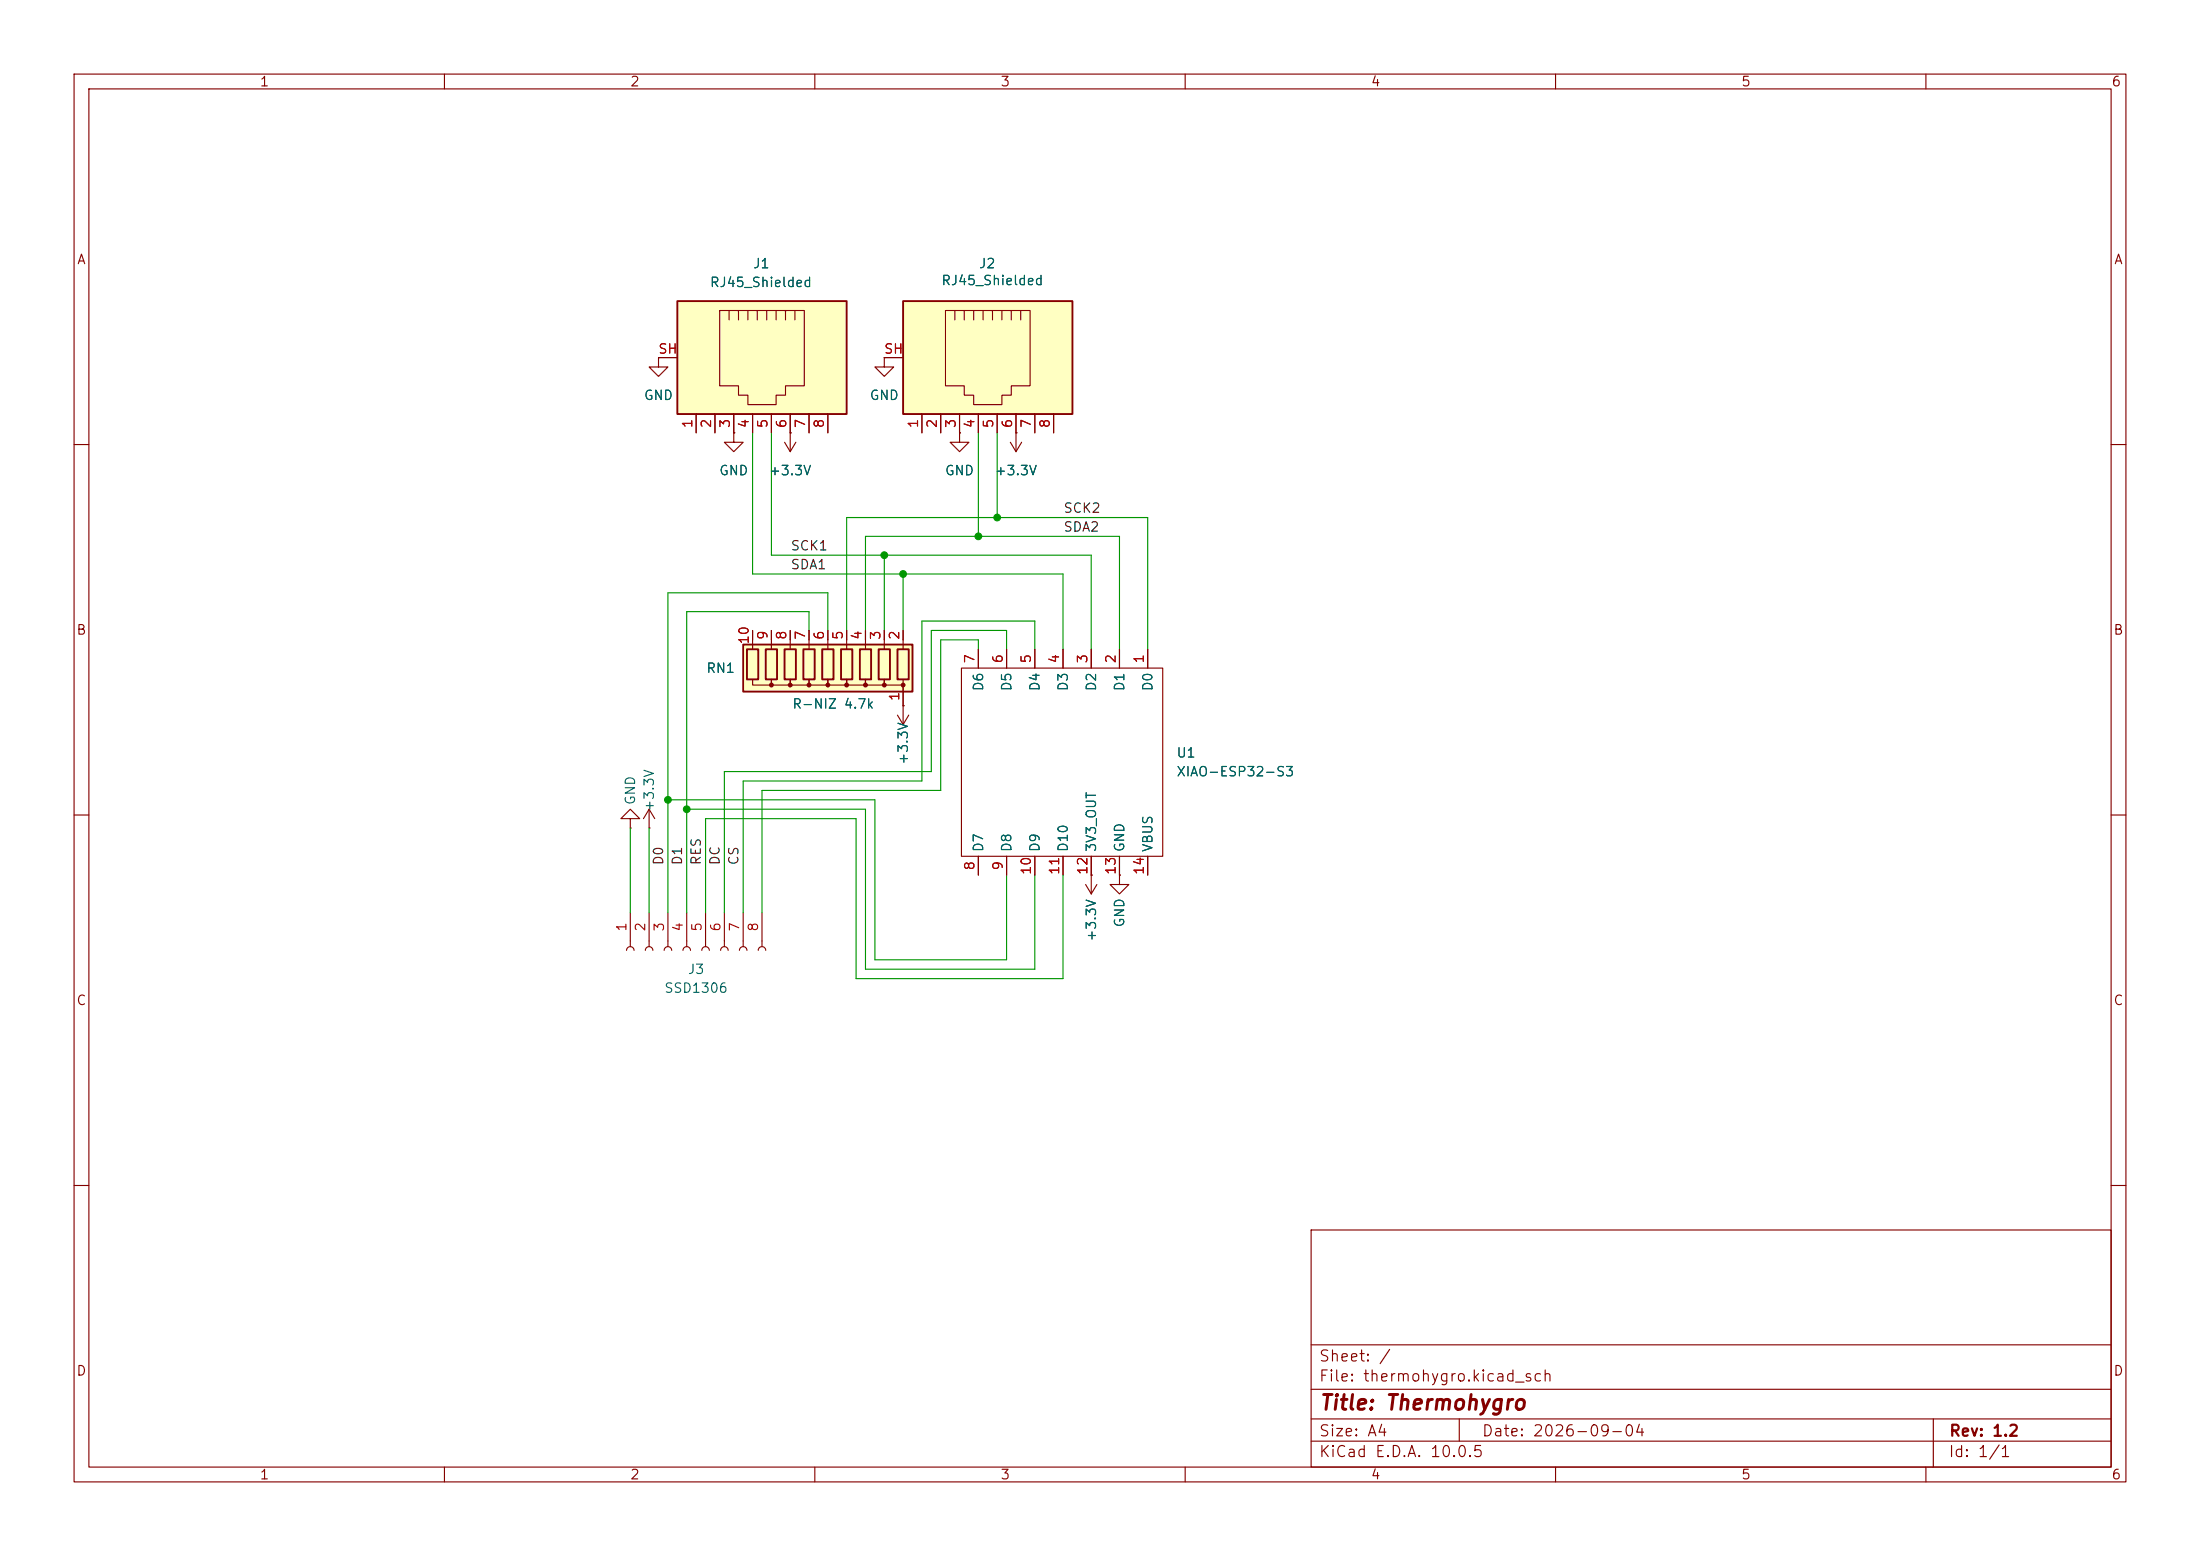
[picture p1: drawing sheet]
(kicad_sch
 (version 20260306)
 (generator "eeschema")
 (generator_version "10.0")
 (paper "A4")
 (title_block
  (title "Thermohygro")
  (date "2026-09-04")
  (rev "1.2"))
 (lib_symbols
  (symbol "Connector:Conn_01x08_Socket"
   (pin_names
    (offset 1.016) (hide yes)) (exclude_from_sim no) (in_bom yes) (on_board yes)
   (in_pos_files yes)
   (duplicate_pin_numbers_are_jumpers no)
   (property "Reference" "J" (at 0 10.16 0) (show_name no) (do_not_autoplace no) (effects (font (size 1.27 1.27))))
   (property "Value" "Conn_01x08_Socket" (at 0 -12.7 0) (show_name no) (do_not_autoplace no) (effects (font (size 1.27 1.27))))
   (property "Footprint" "" (at 0 0 0) (show_name no) (do_not_autoplace no) (hide yes) (effects (font (size 1.27 1.27))))
   (property "Datasheet" "" (at 0 0 0) (show_name no) (do_not_autoplace no) (hide yes) (effects (font (size 1.27 1.27))))
   (property "Description" "Generic connector, single row, 01x08, script generated" (at 0 0 0) (show_name no) (do_not_autoplace no) (hide yes) (effects (font (size 1.27 1.27))))
   (property "ki_locked" "" (at 0 0 0) (show_name no) (do_not_autoplace no) (effects (font (size 1.27 1.27))))
   (symbol "Conn_01x08_Socket_1_1"
    (polyline (pts (xy -1.27 7.62) (xy -0.508 7.62)) (stroke (width 0.1524) (type default)) (fill (type none)))
    (polyline (pts (xy -1.27 5.08) (xy -0.508 5.08)) (stroke (width 0.1524) (type default)) (fill (type none)))
    (polyline (pts (xy -1.27 2.54) (xy -0.508 2.54)) (stroke (width 0.1524) (type default)) (fill (type none)))
    (polyline (pts (xy -1.27 0) (xy -0.508 0)) (stroke (width 0.1524) (type default)) (fill (type none)))
    (polyline (pts (xy -1.27 -2.54) (xy -0.508 -2.54)) (stroke (width 0.1524) (type default)) (fill (type none)))
    (polyline (pts (xy -1.27 -5.08) (xy -0.508 -5.08)) (stroke (width 0.1524) (type default)) (fill (type none)))
    (polyline (pts (xy -1.27 -7.62) (xy -0.508 -7.62)) (stroke (width 0.1524) (type default)) (fill (type none)))
    (polyline (pts (xy -1.27 -10.16) (xy -0.508 -10.16)) (stroke (width 0.1524) (type default)) (fill (type none)))
    (arc (start 0 7.112) (mid -0.5058 7.62) (end 0 8.128) (stroke (width 0.1524) (type default)) (fill (type none)))
    (arc (start 0 4.572) (mid -0.5058 5.08) (end 0 5.588) (stroke (width 0.1524) (type default)) (fill (type none)))
    (arc (start 0 2.032) (mid -0.5058 2.54) (end 0 3.048) (stroke (width 0.1524) (type default)) (fill (type none)))
    (arc (start 0 -0.508) (mid -0.5058 0) (end 0 0.508) (stroke (width 0.1524) (type default)) (fill (type none)))
    (arc (start 0 -3.048) (mid -0.5058 -2.54) (end 0 -2.032) (stroke (width 0.1524) (type default)) (fill (type none)))
    (arc (start 0 -5.588) (mid -0.5058 -5.08) (end 0 -4.572) (stroke (width 0.1524) (type default)) (fill (type none)))
    (arc (start 0 -8.128) (mid -0.5058 -7.62) (end 0 -7.112) (stroke (width 0.1524) (type default)) (fill (type none)))
    (arc (start 0 -10.668) (mid -0.5058 -10.16) (end 0 -9.652) (stroke (width 0.1524) (type default)) (fill (type none)))
    (pin passive line (at -5.08 7.62 0) (length 3.81) (name "Pin_1" (effects (font (size 1.27 1.27)))) (number "1" (effects (font (size 1.27 1.27)))))
    (pin passive line (at -5.08 5.08 0) (length 3.81) (name "Pin_2" (effects (font (size 1.27 1.27)))) (number "2" (effects (font (size 1.27 1.27)))))
    (pin passive line (at -5.08 2.54 0) (length 3.81) (name "Pin_3" (effects (font (size 1.27 1.27)))) (number "3" (effects (font (size 1.27 1.27)))))
    (pin passive line (at -5.08 0 0) (length 3.81) (name "Pin_4" (effects (font (size 1.27 1.27)))) (number "4" (effects (font (size 1.27 1.27)))))
    (pin passive line (at -5.08 -2.54 0) (length 3.81) (name "Pin_5" (effects (font (size 1.27 1.27)))) (number "5" (effects (font (size 1.27 1.27)))))
    (pin passive line (at -5.08 -5.08 0) (length 3.81) (name "Pin_6" (effects (font (size 1.27 1.27)))) (number "6" (effects (font (size 1.27 1.27)))))
    (pin passive line (at -5.08 -7.62 0) (length 3.81) (name "Pin_7" (effects (font (size 1.27 1.27)))) (number "7" (effects (font (size 1.27 1.27)))))
    (pin passive line (at -5.08 -10.16 0) (length 3.81) (name "Pin_8" (effects (font (size 1.27 1.27)))) (number "8" (effects (font (size 1.27 1.27))))))
   (embedded_fonts no))
  (symbol "Connector:RJ45_Shielded"
   (pin_names
    (offset 1.016)) (exclude_from_sim no) (in_bom yes) (on_board yes)
   (in_pos_files yes)
   (duplicate_pin_numbers_are_jumpers no)
   (property "Reference" "J" (at -5.08 13.97 0) (show_name no) (do_not_autoplace no) (effects (font (size 1.27 1.27)) (justify right)))
   (property "Value" "RJ45_Shielded" (at 2.54 13.97 0) (show_name no) (do_not_autoplace no) (effects (font (size 1.27 1.27)) (justify left)))
   (property "Footprint" "" (at 0 0.635 90) (show_name no) (do_not_autoplace no) (hide yes) (effects (font (size 1.27 1.27))))
   (property "Datasheet" "" (at 0 0.635 90) (show_name no) (do_not_autoplace no) (hide yes) (effects (font (size 1.27 1.27))))
   (property "Description" "RJ connector, 8P8C (8 positions 8 connected), Shielded" (at 0 0 0) (show_name no) (do_not_autoplace no) (hide yes) (effects (font (size 1.27 1.27))))
   (symbol "RJ45_Shielded_0_1"
    (polyline (pts (xy -6.35 1.905) (xy -5.08 1.905) (xy -5.08 1.905)) (stroke (width 0) (type default)) (fill (type none)))
    (polyline (pts (xy -6.35 0.635) (xy -5.08 0.635) (xy -5.08 0.635)) (stroke (width 0) (type default)) (fill (type none)))
    (polyline (pts (xy -6.35 -0.635) (xy -5.08 -0.635) (xy -5.08 -0.635)) (stroke (width 0) (type default)) (fill (type none)))
    (polyline (pts (xy -6.35 -1.905) (xy -5.08 -1.905) (xy -5.08 -1.905)) (stroke (width 0) (type default)) (fill (type none)))
    (polyline (pts (xy -6.35 -3.175) (xy -5.08 -3.175) (xy -5.08 -3.175)) (stroke (width 0) (type default)) (fill (type none)))
    (polyline (pts (xy -6.35 -4.445) (xy -6.35 6.985) (xy 3.81 6.985) (xy 3.81 4.445) (xy 5.08 4.445) (xy 5.08 3.175) (xy 6.35 3.175) (xy 6.35 -0.635) (xy 5.08 -0.635) (xy 5.08 -1.905) (xy 3.81 -1.905) (xy 3.81 -4.445) (xy -6.35 -4.445) (xy -6.35 -4.445)) (stroke (width 0) (type default)) (fill (type none)))
    (polyline (pts (xy -5.08 5.715) (xy -6.35 5.715)) (stroke (width 0) (type default)) (fill (type none)))
    (polyline (pts (xy -5.08 4.445) (xy -6.35 4.445)) (stroke (width 0) (type default)) (fill (type none)))
    (polyline (pts (xy -5.08 3.175) (xy -6.35 3.175) (xy -6.35 3.175)) (stroke (width 0) (type default)) (fill (type none)))
    (rectangle (start 7.62 12.7) (end -7.62 -10.16) (stroke (width 0.254) (type default)) (fill (type background))))
   (symbol "RJ45_Shielded_1_1"
    (pin passive line (at 10.16 -7.62 180) (length 2.54) (name "" (effects (font (size 1.27 1.27)))) (number "1" (effects (font (size 1.27 1.27)))))
    (pin passive line (at 10.16 -5.08 180) (length 2.54) (name "" (effects (font (size 1.27 1.27)))) (number "2" (effects (font (size 1.27 1.27)))))
    (pin passive line (at 10.16 -2.54 180) (length 2.54) (name "" (effects (font (size 1.27 1.27)))) (number "3" (effects (font (size 1.27 1.27)))))
    (pin passive line (at 10.16 0 180) (length 2.54) (name "" (effects (font (size 1.27 1.27)))) (number "4" (effects (font (size 1.27 1.27)))))
    (pin passive line (at 10.16 2.54 180) (length 2.54) (name "" (effects (font (size 1.27 1.27)))) (number "5" (effects (font (size 1.27 1.27)))))
    (pin passive line (at 10.16 5.08 180) (length 2.54) (name "" (effects (font (size 1.27 1.27)))) (number "6" (effects (font (size 1.27 1.27)))))
    (pin passive line (at 10.16 7.62 180) (length 2.54) (name "" (effects (font (size 1.27 1.27)))) (number "7" (effects (font (size 1.27 1.27)))))
    (pin passive line (at 10.16 10.16 180) (length 2.54) (name "" (effects (font (size 1.27 1.27)))) (number "8" (effects (font (size 1.27 1.27)))))
    (pin passive line (at 0 -12.7 90) (length 2.54) (name "" (effects (font (size 1.27 1.27)))) (number "SH" (effects (font (size 1.27 1.27))))))
   (embedded_fonts no))
  (symbol "Device:R_Network09"
   (pin_names
    (offset 0) (hide yes)) (exclude_from_sim no) (in_bom yes) (on_board yes)
   (in_pos_files yes)
   (duplicate_pin_numbers_are_jumpers no)
   (property "Reference" "RN" (at -12.7 0 90) (show_name no) (do_not_autoplace no) (effects (font (size 1.27 1.27))))
   (property "Value" "R_Network09" (at 12.7 0 90) (show_name no) (do_not_autoplace no) (effects (font (size 1.27 1.27))))
   (property "Footprint" "Resistor_THT:R_Array_SIP10" (at 14.605 0 90) (show_name no) (do_not_autoplace no) (hide yes) (effects (font (size 1.27 1.27))))
   (property "Datasheet" "http://www.vishay.com/docs/31509/csc.pdf" (at 0 0 0) (show_name no) (do_not_autoplace no) (hide yes) (effects (font (size 1.27 1.27))))
   (property "Description" "9 resistor network, star topology, bussed resistors, small symbol" (at 0 0 0) (show_name no) (do_not_autoplace no) (hide yes) (effects (font (size 1.27 1.27))))
   (symbol "R_Network09_0_1"
    (rectangle (start -11.43 -3.175) (end 11.43 3.175) (stroke (width 0.254) (type default)) (fill (type background)))
    (rectangle (start -10.922 1.524) (end -9.398 -2.54) (stroke (width 0.254) (type default)) (fill (type none)))
    (circle (center -10.16 2.286) (radius 0.254) (stroke (width 0) (type default)) (fill (type outline)))
    (polyline (pts (xy -10.16 1.524) (xy -10.16 2.286) (xy -7.62 2.286) (xy -7.62 1.524)) (stroke (width 0) (type default)) (fill (type none)))
    (polyline (pts (xy -10.16 -2.54) (xy -10.16 -3.81)) (stroke (width 0) (type default)) (fill (type none)))
    (rectangle (start -8.382 1.524) (end -6.858 -2.54) (stroke (width 0.254) (type default)) (fill (type none)))
    (circle (center -7.62 2.286) (radius 0.254) (stroke (width 0) (type default)) (fill (type outline)))
    (polyline (pts (xy -7.62 1.524) (xy -7.62 2.286) (xy -5.08 2.286) (xy -5.08 1.524)) (stroke (width 0) (type default)) (fill (type none)))
    (polyline (pts (xy -7.62 -2.54) (xy -7.62 -3.81)) (stroke (width 0) (type default)) (fill (type none)))
    (rectangle (start -5.842 1.524) (end -4.318 -2.54) (stroke (width 0.254) (type default)) (fill (type none)))
    (circle (center -5.08 2.286) (radius 0.254) (stroke (width 0) (type default)) (fill (type outline)))
    (polyline (pts (xy -5.08 1.524) (xy -5.08 2.286) (xy -2.54 2.286) (xy -2.54 1.524)) (stroke (width 0) (type default)) (fill (type none)))
    (polyline (pts (xy -5.08 -2.54) (xy -5.08 -3.81)) (stroke (width 0) (type default)) (fill (type none)))
    (rectangle (start -3.302 1.524) (end -1.778 -2.54) (stroke (width 0.254) (type default)) (fill (type none)))
    (circle (center -2.54 2.286) (radius 0.254) (stroke (width 0) (type default)) (fill (type outline)))
    (polyline (pts (xy -2.54 1.524) (xy -2.54 2.286) (xy 0 2.286) (xy 0 1.524)) (stroke (width 0) (type default)) (fill (type none)))
    (polyline (pts (xy -2.54 -2.54) (xy -2.54 -3.81)) (stroke (width 0) (type default)) (fill (type none)))
    (rectangle (start -0.762 1.524) (end 0.762 -2.54) (stroke (width 0.254) (type default)) (fill (type none)))
    (circle (center 0 2.286) (radius 0.254) (stroke (width 0) (type default)) (fill (type outline)))
    (polyline (pts (xy 0 1.524) (xy 0 2.286) (xy 2.54 2.286) (xy 2.54 1.524)) (stroke (width 0) (type default)) (fill (type none)))
    (polyline (pts (xy 0 -2.54) (xy 0 -3.81)) (stroke (width 0) (type default)) (fill (type none)))
    (rectangle (start 1.778 1.524) (end 3.302 -2.54) (stroke (width 0.254) (type default)) (fill (type none)))
    (circle (center 2.54 2.286) (radius 0.254) (stroke (width 0) (type default)) (fill (type outline)))
    (polyline (pts (xy 2.54 1.524) (xy 2.54 2.286) (xy 5.08 2.286) (xy 5.08 1.524)) (stroke (width 0) (type default)) (fill (type none)))
    (polyline (pts (xy 2.54 -2.54) (xy 2.54 -3.81)) (stroke (width 0) (type default)) (fill (type none)))
    (rectangle (start 4.318 1.524) (end 5.842 -2.54) (stroke (width 0.254) (type default)) (fill (type none)))
    (circle (center 5.08 2.286) (radius 0.254) (stroke (width 0) (type default)) (fill (type outline)))
    (polyline (pts (xy 5.08 1.524) (xy 5.08 2.286) (xy 7.62 2.286) (xy 7.62 1.524)) (stroke (width 0) (type default)) (fill (type none)))
    (polyline (pts (xy 5.08 -2.54) (xy 5.08 -3.81)) (stroke (width 0) (type default)) (fill (type none)))
    (rectangle (start 6.858 1.524) (end 8.382 -2.54) (stroke (width 0.254) (type default)) (fill (type none)))
    (circle (center 7.62 2.286) (radius 0.254) (stroke (width 0) (type default)) (fill (type outline)))
    (polyline (pts (xy 7.62 1.524) (xy 7.62 2.286) (xy 10.16 2.286) (xy 10.16 1.524)) (stroke (width 0) (type default)) (fill (type none)))
    (polyline (pts (xy 7.62 -2.54) (xy 7.62 -3.81)) (stroke (width 0) (type default)) (fill (type none)))
    (rectangle (start 9.398 1.524) (end 10.922 -2.54) (stroke (width 0.254) (type default)) (fill (type none)))
    (polyline (pts (xy 10.16 -2.54) (xy 10.16 -3.81)) (stroke (width 0) (type default)) (fill (type none))))
   (symbol "R_Network09_1_1"
    (pin passive line (at -10.16 5.08 270) (length 2.54) (name "common" (effects (font (size 1.27 1.27)))) (number "1" (effects (font (size 1.27 1.27)))))
    (pin passive line (at -10.16 -5.08 90) (length 1.27) (name "R1" (effects (font (size 1.27 1.27)))) (number "2" (effects (font (size 1.27 1.27)))))
    (pin passive line (at -7.62 -5.08 90) (length 1.27) (name "R2" (effects (font (size 1.27 1.27)))) (number "3" (effects (font (size 1.27 1.27)))))
    (pin passive line (at -5.08 -5.08 90) (length 1.27) (name "R3" (effects (font (size 1.27 1.27)))) (number "4" (effects (font (size 1.27 1.27)))))
    (pin passive line (at -2.54 -5.08 90) (length 1.27) (name "R4" (effects (font (size 1.27 1.27)))) (number "5" (effects (font (size 1.27 1.27)))))
    (pin passive line (at 0 -5.08 90) (length 1.27) (name "R5" (effects (font (size 1.27 1.27)))) (number "6" (effects (font (size 1.27 1.27)))))
    (pin passive line (at 2.54 -5.08 90) (length 1.27) (name "R6" (effects (font (size 1.27 1.27)))) (number "7" (effects (font (size 1.27 1.27)))))
    (pin passive line (at 5.08 -5.08 90) (length 1.27) (name "R7" (effects (font (size 1.27 1.27)))) (number "8" (effects (font (size 1.27 1.27)))))
    (pin passive line (at 7.62 -5.08 90) (length 1.27) (name "R8" (effects (font (size 1.27 1.27)))) (number "9" (effects (font (size 1.27 1.27)))))
    (pin passive line (at 10.16 -5.08 90) (length 1.27) (name "R9" (effects (font (size 1.27 1.27)))) (number "10" (effects (font (size 1.27 1.27))))))
   (embedded_fonts no))
  (symbol "power:+3.3V"
   (power global)
   (pin_numbers (hide yes))
   (pin_names
    (offset 0) (hide yes)) (exclude_from_sim no) (in_bom yes) (on_board yes)
   (in_pos_files yes)
   (duplicate_pin_numbers_are_jumpers no)
   (property "Reference" "#PWR" (at 0 -3.81 0) (show_name no) (do_not_autoplace no) (hide yes) (effects (font (size 1.27 1.27))))
   (property "Value" "+3.3V" (at 0 3.556 0) (show_name no) (do_not_autoplace no) (effects (font (size 1.27 1.27))))
   (property "Footprint" "" (at 0 0 0) (show_name no) (do_not_autoplace no) (hide yes) (effects (font (size 1.27 1.27))))
   (property "Datasheet" "" (at 0 0 0) (show_name no) (do_not_autoplace no) (hide yes) (effects (font (size 1.27 1.27))))
   (property "Description" "Power symbol creates a global label with name \"+3.3V\"" (at 0 0 0) (show_name no) (do_not_autoplace no) (hide yes) (effects (font (size 1.27 1.27))))
   (symbol "+3.3V_0_1"
    (polyline (pts (xy -0.762 1.27) (xy 0 2.54)) (stroke (width 0) (type default)) (fill (type none)))
    (polyline (pts (xy 0 2.54) (xy 0.762 1.27)) (stroke (width 0) (type default)) (fill (type none)))
    (polyline (pts (xy 0 0) (xy 0 2.54)) (stroke (width 0) (type default)) (fill (type none))))
   (symbol "+3.3V_1_1"
    (pin power_in line (at 0 0 90) (length 0) (name "" (effects (font (size 1.27 1.27)))) (number "1" (effects (font (size 1.27 1.27))))))
   (embedded_fonts no))
  (symbol "power:GND"
   (power global)
   (pin_numbers (hide yes))
   (pin_names
    (offset 0) (hide yes)) (exclude_from_sim no) (in_bom yes) (on_board yes)
   (in_pos_files yes)
   (duplicate_pin_numbers_are_jumpers no)
   (property "Reference" "#PWR" (at 0 -6.35 0) (show_name no) (do_not_autoplace no) (hide yes) (effects (font (size 1.27 1.27))))
   (property "Value" "GND" (at 0 -3.81 0) (show_name no) (do_not_autoplace no) (effects (font (size 1.27 1.27))))
   (property "Footprint" "" (at 0 0 0) (show_name no) (do_not_autoplace no) (hide yes) (effects (font (size 1.27 1.27))))
   (property "Datasheet" "" (at 0 0 0) (show_name no) (do_not_autoplace no) (hide yes) (effects (font (size 1.27 1.27))))
   (property "Description" "Power symbol creates a global label with name \"GND\" , ground" (at 0 0 0) (show_name no) (do_not_autoplace no) (hide yes) (effects (font (size 1.27 1.27))))
   (symbol "GND_0_1"
    (polyline (pts (xy 0 0) (xy 0 -1.27) (xy 1.27 -1.27) (xy 0 -2.54) (xy -1.27 -1.27) (xy 0 -1.27)) (stroke (width 0) (type default)) (fill (type none))))
   (symbol "GND_1_1"
    (pin power_in line (at 0 0 270) (length 0) (name "" (effects (font (size 1.27 1.27)))) (number "1" (effects (font (size 1.27 1.27))))))
   (embedded_fonts no))
  (symbol "xiao:XIAO-Add-On" (exclude_from_sim no) (in_bom yes) (on_board yes)
   (in_pos_files yes)
   (duplicate_pin_numbers_are_jumpers no)
   (property "Reference" "U" (at -9.398 8.89 0) (show_name no) (do_not_autoplace no) (effects (font (size 1.27 1.27))))
   (property "Value" "XIAO-Add-On" (at -3.302 6.858 0) (show_name no) (do_not_autoplace no) (effects (font (size 1.27 1.27))))
   (property "Footprint" "Seeed_Studio_XIAO_Series:XIAO-14P-Add-On" (at 0 0 0) (show_name no) (do_not_autoplace no) (hide yes) (effects (font (size 1.27 1.27))))
   (property "Datasheet" "" (at 0 0 0) (show_name no) (do_not_autoplace no) (hide yes) (effects (font (size 1.27 1.27))))
   (property "Description" "" (at 0 0 0) (show_name no) (do_not_autoplace no) (hide yes) (effects (font (size 1.27 1.27))))
   (symbol "XIAO-Add-On_0_1"
    (rectangle (start -10.16 5.842) (end 15.24 -21.336) (stroke (width 0) (type default)) (fill (type none))))
   (symbol "XIAO-Add-On_1_1"
    (pin passive line (at -12.7 3.81 0) (length 2.54) (name "D0" (effects (font (size 1.27 1.27)))) (number "1" (effects (font (size 1.27 1.27)))))
    (pin passive line (at -12.7 0 0) (length 2.54) (name "D1" (effects (font (size 1.27 1.27)))) (number "2" (effects (font (size 1.27 1.27)))))
    (pin passive line (at -12.7 -3.81 0) (length 2.54) (name "D2" (effects (font (size 1.27 1.27)))) (number "3" (effects (font (size 1.27 1.27)))))
    (pin passive line (at -12.7 -7.62 0) (length 2.54) (name "D3" (effects (font (size 1.27 1.27)))) (number "4" (effects (font (size 1.27 1.27)))))
    (pin passive line (at -12.7 -11.43 0) (length 2.54) (name "D4" (effects (font (size 1.27 1.27)))) (number "5" (effects (font (size 1.27 1.27)))))
    (pin passive line (at -12.7 -15.24 0) (length 2.54) (name "D5" (effects (font (size 1.27 1.27)))) (number "6" (effects (font (size 1.27 1.27)))))
    (pin passive line (at -12.7 -19.05 0) (length 2.54) (name "D6" (effects (font (size 1.27 1.27)))) (number "7" (effects (font (size 1.27 1.27)))))
    (pin passive line (at 17.78 -19.05 180) (length 2.54) (name "D7" (effects (font (size 1.27 1.27)))) (number "8" (effects (font (size 1.27 1.27)))))
    (pin passive line (at 17.78 -15.24 180) (length 2.54) (name "D8" (effects (font (size 1.27 1.27)))) (number "9" (effects (font (size 1.27 1.27)))))
    (pin passive line (at 17.78 -11.43 180) (length 2.54) (name "D9" (effects (font (size 1.27 1.27)))) (number "10" (effects (font (size 1.27 1.27)))))
    (pin passive line (at 17.78 -7.62 180) (length 2.54) (name "D10" (effects (font (size 1.27 1.27)))) (number "11" (effects (font (size 1.27 1.27)))))
    (pin passive line (at 17.78 -3.81 180) (length 2.54) (name "3V3_OUT" (effects (font (size 1.27 1.27)))) (number "12" (effects (font (size 1.27 1.27)))))
    (pin passive line (at 17.78 0 180) (length 2.54) (name "GND" (effects (font (size 1.27 1.27)))) (number "13" (effects (font (size 1.27 1.27)))))
    (pin passive line (at 17.78 3.81 180) (length 2.54) (name "VBUS" (effects (font (size 1.27 1.27)))) (number "14" (effects (font (size 1.27 1.27))))))
   (embedded_fonts no)))
 (junction
  (at 119.38 74.93)
  (diameter 0)
  (color 0 0 0 0))
 (junction
  (at 92.71 109.22)
  (diameter 0)
  (color 0 0 0 0))
 (junction
  (at 132.08 72.39)
  (diameter 0)
  (color 0 0 0 0))
 (junction
  (at 90.17 107.95)
  (diameter 0)
  (color 0 0 0 0))
 (junction
  (at 134.62 69.85)
  (diameter 0)
  (color 0 0 0 0))
 (junction
  (at 121.92 77.47)
  (diameter 0)
  (color 0 0 0 0))
 (wire
  (pts (xy 102.87 106.68) (xy 127 106.68))
  (stroke (width 0) (type default)))
 (wire
  (pts (xy 135.89 85.09) (xy 135.89 87.63))
  (stroke (width 0) (type default)))
 (wire
  (pts (xy 119.38 74.93) (xy 147.32 74.93))
  (stroke (width 0) (type default)))
 (wire
  (pts (xy 116.84 85.09) (xy 116.84 72.39))
  (stroke (width 0) (type default)))
 (wire
  (pts (xy 115.57 132.08) (xy 143.51 132.08))
  (stroke (width 0) (type default)))
 (wire
  (pts (xy 116.84 109.22) (xy 116.84 130.81))
  (stroke (width 0) (type default)))
 (wire
  (pts (xy 132.08 86.36) (xy 132.08 87.63))
  (stroke (width 0) (type default)))
 (wire
  (pts (xy 124.46 105.41) (xy 100.33 105.41))
  (stroke (width 0) (type default)))
 (wire
  (pts (xy 95.25 123.19) (xy 95.25 110.49))
  (stroke (width 0) (type default)))
 (wire
  (pts (xy 87.63 111.76) (xy 87.63 123.19))
  (stroke (width 0) (type default)))
 (wire
  (pts (xy 134.62 58.42) (xy 134.62 69.85))
  (stroke (width 0) (type default)))
 (wire
  (pts (xy 119.38 74.93) (xy 119.38 85.09))
  (stroke (width 0) (type default)))
 (wire
  (pts (xy 95.25 110.49) (xy 115.57 110.49))
  (stroke (width 0) (type default)))
 (wire
  (pts (xy 143.51 77.47) (xy 143.51 87.63))
  (stroke (width 0) (type default)))
 (wire
  (pts (xy 111.76 80.01) (xy 111.76 85.09))
  (stroke (width 0) (type default)))
 (wire
  (pts (xy 143.51 118.11) (xy 143.51 132.08))
  (stroke (width 0) (type default)))
 (wire
  (pts (xy 115.57 110.49) (xy 115.57 132.08))
  (stroke (width 0) (type default)))
 (wire
  (pts (xy 127 86.36) (xy 132.08 86.36))
  (stroke (width 0) (type default)))
 (wire
  (pts (xy 85.09 111.76) (xy 85.09 123.19))
  (stroke (width 0) (type default)))
 (wire
  (pts (xy 121.92 77.47) (xy 121.92 85.09))
  (stroke (width 0) (type default)))
 (wire
  (pts (xy 125.73 104.14) (xy 125.73 85.09))
  (stroke (width 0) (type default)))
 (wire
  (pts (xy 154.94 69.85) (xy 154.94 87.63))
  (stroke (width 0) (type default)))
 (wire
  (pts (xy 92.71 123.19) (xy 92.71 109.22))
  (stroke (width 0) (type default)))
 (wire
  (pts (xy 118.11 129.54) (xy 135.89 129.54))
  (stroke (width 0) (type default)))
 (wire
  (pts (xy 92.71 82.55) (xy 109.22 82.55))
  (stroke (width 0) (type default)))
 (wire
  (pts (xy 139.7 83.82) (xy 139.7 87.63))
  (stroke (width 0) (type default)))
 (wire
  (pts (xy 102.87 106.68) (xy 102.87 123.19))
  (stroke (width 0) (type default)))
 (wire
  (pts (xy 139.7 118.11) (xy 139.7 130.81))
  (stroke (width 0) (type default)))
 (wire
  (pts (xy 124.46 83.82) (xy 139.7 83.82))
  (stroke (width 0) (type default)))
 (wire
  (pts (xy 101.6 77.47) (xy 121.92 77.47))
  (stroke (width 0) (type default)))
 (wire
  (pts (xy 104.14 74.93) (xy 119.38 74.93))
  (stroke (width 0) (type default)))
 (wire
  (pts (xy 104.14 58.42) (xy 104.14 74.93))
  (stroke (width 0) (type default)))
 (wire
  (pts (xy 92.71 109.22) (xy 116.84 109.22))
  (stroke (width 0) (type default)))
 (wire
  (pts (xy 118.11 107.95) (xy 118.11 129.54))
  (stroke (width 0) (type default)))
 (wire
  (pts (xy 124.46 83.82) (xy 124.46 105.41))
  (stroke (width 0) (type default)))
 (wire
  (pts (xy 109.22 82.55) (xy 109.22 85.09))
  (stroke (width 0) (type default)))
 (wire
  (pts (xy 101.6 58.42) (xy 101.6 77.47))
  (stroke (width 0) (type default)))
 (wire
  (pts (xy 92.71 109.22) (xy 92.71 82.55))
  (stroke (width 0) (type default)))
 (wire
  (pts (xy 90.17 80.01) (xy 111.76 80.01))
  (stroke (width 0) (type default)))
 (wire
  (pts (xy 100.33 105.41) (xy 100.33 123.19))
  (stroke (width 0) (type default)))
 (wire
  (pts (xy 127 106.68) (xy 127 86.36))
  (stroke (width 0) (type default)))
 (wire
  (pts (xy 116.84 130.81) (xy 139.7 130.81))
  (stroke (width 0) (type default)))
 (wire
  (pts (xy 125.73 85.09) (xy 135.89 85.09))
  (stroke (width 0) (type default)))
 (wire
  (pts (xy 114.3 85.09) (xy 114.3 69.85))
  (stroke (width 0) (type default)))
 (wire
  (pts (xy 135.89 118.11) (xy 135.89 129.54))
  (stroke (width 0) (type default)))
 (wire
  (pts (xy 134.62 69.85) (xy 154.94 69.85))
  (stroke (width 0) (type default)))
 (wire
  (pts (xy 114.3 69.85) (xy 134.62 69.85))
  (stroke (width 0) (type default)))
 (wire
  (pts (xy 132.08 72.39) (xy 151.13 72.39))
  (stroke (width 0) (type default)))
 (wire
  (pts (xy 151.13 87.63) (xy 151.13 72.39))
  (stroke (width 0) (type default)))
 (wire
  (pts (xy 90.17 123.19) (xy 90.17 107.95))
  (stroke (width 0) (type default)))
 (wire
  (pts (xy 97.79 123.19) (xy 97.79 104.14))
  (stroke (width 0) (type default)))
 (wire
  (pts (xy 90.17 107.95) (xy 90.17 80.01))
  (stroke (width 0) (type default)))
 (wire
  (pts (xy 97.79 104.14) (xy 125.73 104.14))
  (stroke (width 0) (type default)))
 (wire
  (pts (xy 90.17 107.95) (xy 118.11 107.95))
  (stroke (width 0) (type default)))
 (wire
  (pts (xy 132.08 58.42) (xy 132.08 72.39))
  (stroke (width 0) (type default)))
 (wire
  (pts (xy 147.32 74.93) (xy 147.32 87.63))
  (stroke (width 0) (type default)))
 (wire
  (pts (xy 121.92 77.47) (xy 143.51 77.47))
  (stroke (width 0) (type default)))
 (wire
  (pts (xy 116.84 72.39) (xy 132.08 72.39))
  (stroke (width 0) (type default)))
 (label "SDA1"
  (at 106.68 77.47 0)
  (effects (font (size 1.27 1.27)) (justify left bottom)))
 (label "CS"
  (at 100.33 116.84 90)
  (effects (font (size 1.27 1.27)) (justify left bottom)))
 (label "SCK1"
  (at 106.68 74.93 0)
  (effects (font (size 1.27 1.27)) (justify left bottom)))
 (label "SDA2"
  (at 143.51 72.39 0)
  (effects (font (size 1.27 1.27)) (justify left bottom)))
 (label "DC"
  (at 97.79 116.84 90)
  (effects (font (size 1.27 1.27)) (justify left bottom)))
 (label "SCK2"
  (at 143.51 69.85 0)
  (effects (font (size 1.27 1.27)) (justify left bottom)))
 (label "D1"
  (at 92.71 116.84 90)
  (effects (font (size 1.27 1.27)) (justify left bottom)))
 (label "RES"
  (at 95.25 116.84 90)
  (effects (font (size 1.27 1.27)) (justify left bottom)))
 (label "D0"
  (at 90.17 116.84 90)
  (effects (font (size 1.27 1.27)) (justify left bottom)))
 (symbol
  (lib_id "xiao:XIAO-Add-On")
  (at 151.13 100.33 270)
  (unit 1)
  (body_style 1)
  (exclude_from_sim no)
  (in_bom yes)
  (on_board yes)
  (in_pos_files yes)
  (dnp no)
  (fields_autoplaced yes)
  (property "Reference" "U1" (at 158.75 101.5999 90) (show_name no) (do_not_autoplace no) (effects (font (size 1.27 1.27)) (justify left)))
  (property "Value" "XIAO-ESP32-S3" (at 158.75 104.1399 90) (show_name no) (do_not_autoplace no) (effects (font (size 1.27 1.27)) (justify left)))
  (property "Footprint" "xiao:XIAO-ESP32-S3-DIP" (at 151.13 100.33 0) (hide yes) (show_name no) (do_not_autoplace no) (effects (font (size 1.27 1.27))))
  (property "Datasheet" "" (at 151.13 100.33 0) (hide yes) (show_name no) (do_not_autoplace no) (effects (font (size 1.27 1.27))))
  (property "Description" "" (at 151.13 100.33 0) (hide yes) (show_name no) (do_not_autoplace no) (effects (font (size 1.27 1.27))))
  (pin "3")
  (pin "2")
  (pin "14")
  (pin "1")
  (pin "8")
  (pin "4")
  (pin "6")
  (pin "13")
  (pin "10")
  (pin "12")
  (pin "7")
  (pin "5")
  (pin "9")
  (pin "11"))
 (symbol
  (lib_id "Connector:RJ45_Shielded")
  (at 132.08 48.26 270)
  (unit 1)
  (body_style 1)
  (exclude_from_sim no)
  (in_bom yes)
  (on_board yes)
  (in_pos_files yes)
  (dnp no)
  (property "Reference" "J2" (at 132.08 35.56 90) (show_name no) (do_not_autoplace no) (effects (font (size 1.27 1.27)) (justify left)))
  (property "Value" "RJ45_Shielded" (at 127 37.846 90) (show_name no) (do_not_autoplace no) (effects (font (size 1.27 1.27)) (justify left)))
  (property "Footprint" "rj45:RJ45_HALO_HFJ11-x2450HRL_Horizontal_closer" (at 132.715 48.26 90) (hide yes) (show_name no) (do_not_autoplace no) (effects (font (size 1.27 1.27))))
  (property "Datasheet" "" (at 132.715 48.26 90) (hide yes) (show_name no) (do_not_autoplace no) (effects (font (size 1.27 1.27))))
  (property "Description" "RJ connector, 8P8C (8 positions 8 connected), Shielded" (at 132.08 48.26 0) (hide yes) (show_name no) (do_not_autoplace no) (effects (font (size 1.27 1.27))))
  (pin "SH")
  (pin "8")
  (pin "3")
  (pin "2")
  (pin "1")
  (pin "7")
  (pin "6")
  (pin "5")
  (pin "4"))
 (symbol
  (lib_id "Connector:Conn_01x08_Socket")
  (at 92.71 128.27 90)
  (mirror x)
  (unit 1)
  (body_style 1)
  (exclude_from_sim no)
  (in_bom yes)
  (on_board yes)
  (in_pos_files yes)
  (dnp no)
  (property "Reference" "J3" (at 93.98 130.81 90) (show_name no) (do_not_autoplace no) (effects (font (size 1.27 1.27))))
  (property "Value" "SSD1306" (at 93.98 133.35 90) (show_name no) (do_not_autoplace no) (effects (font (size 1.27 1.27))))
  (property "Footprint" "Connector_PinSocket_2.54mm:PinSocket_1x08_P2.54mm_Vertical" (at 92.71 128.27 0) (hide yes) (show_name no) (do_not_autoplace no) (effects (font (size 1.27 1.27))))
  (property "Datasheet" "" (at 92.71 128.27 0) (hide yes) (show_name no) (do_not_autoplace no) (effects (font (size 1.27 1.27))))
  (property "Description" "Generic connector, single row, 01x08, script generated" (at 92.71 128.27 0) (hide yes) (show_name no) (do_not_autoplace no) (effects (font (size 1.27 1.27))))
  (pin "3")
  (pin "4")
  (pin "1")
  (pin "5")
  (pin "2")
  (pin "6")
  (pin "7")
  (pin "8"))
 (symbol
  (lib_id "power:GND")
  (at 88.9 48.26 0)
  (unit 1)
  (body_style 1)
  (exclude_from_sim no)
  (in_bom yes)
  (on_board yes)
  (in_pos_files yes)
  (dnp no)
  (fields_autoplaced yes)
  (property "Reference" "#PWR011" (at 88.9 54.61 0) (hide yes) (show_name no) (do_not_autoplace no) (effects (font (size 1.27 1.27))))
  (property "Value" "GND" (at 88.9 53.34 0) (show_name no) (do_not_autoplace no) (effects (font (size 1.27 1.27))))
  (property "Footprint" "" (at 88.9 48.26 0) (hide yes) (show_name no) (do_not_autoplace no) (effects (font (size 1.27 1.27))))
  (property "Datasheet" "" (at 88.9 48.26 0) (hide yes) (show_name no) (do_not_autoplace no) (effects (font (size 1.27 1.27))))
  (property "Description" "Power symbol creates a global label with name \"GND\" , ground" (at 88.9 48.26 0) (hide yes) (show_name no) (do_not_autoplace no) (effects (font (size 1.27 1.27))))
  (pin "1"))
 (symbol
  (lib_id "Connector:RJ45_Shielded")
  (at 101.6 48.26 270)
  (unit 1)
  (body_style 1)
  (exclude_from_sim no)
  (in_bom yes)
  (on_board yes)
  (in_pos_files yes)
  (dnp no)
  (property "Reference" "J1" (at 101.6 35.56 90) (show_name no) (do_not_autoplace no) (effects (font (size 1.27 1.27)) (justify left)))
  (property "Value" "RJ45_Shielded" (at 95.758 38.1 90) (show_name no) (do_not_autoplace no) (effects (font (size 1.27 1.27)) (justify left)))
  (property "Footprint" "rj45:RJ45_HALO_HFJ11-x2450HRL_Horizontal_closer" (at 102.235 48.26 90) (hide yes) (show_name no) (do_not_autoplace no) (effects (font (size 1.27 1.27))))
  (property "Datasheet" "" (at 102.235 48.26 90) (hide yes) (show_name no) (do_not_autoplace no) (effects (font (size 1.27 1.27))))
  (property "Description" "RJ connector, 8P8C (8 positions 8 connected), Shielded" (at 101.6 48.26 0) (hide yes) (show_name no) (do_not_autoplace no) (effects (font (size 1.27 1.27))))
  (pin "8")
  (pin "SH")
  (pin "7")
  (pin "6")
  (pin "5")
  (pin "4")
  (pin "3")
  (pin "2")
  (pin "1"))
 (symbol
  (lib_id "power:+3.3V")
  (at 106.68 58.42 180)
  (unit 1)
  (body_style 1)
  (exclude_from_sim no)
  (in_bom yes)
  (on_board yes)
  (in_pos_files yes)
  (dnp no)
  (fields_autoplaced yes)
  (property "Reference" "#PWR07" (at 106.68 54.61 0) (hide yes) (show_name no) (do_not_autoplace no) (effects (font (size 1.27 1.27))))
  (property "Value" "+3.3V" (at 106.68 63.5 0) (show_name no) (do_not_autoplace no) (effects (font (size 1.27 1.27))))
  (property "Footprint" "" (at 106.68 58.42 0) (hide yes) (show_name no) (do_not_autoplace no) (effects (font (size 1.27 1.27))))
  (property "Datasheet" "" (at 106.68 58.42 0) (hide yes) (show_name no) (do_not_autoplace no) (effects (font (size 1.27 1.27))))
  (property "Description" "Power symbol creates a global label with name \"+3.3V\"" (at 106.68 58.42 0) (hide yes) (show_name no) (do_not_autoplace no) (effects (font (size 1.27 1.27))))
  (pin "1"))
 (symbol
  (lib_id "power:+3.3V")
  (at 137.16 58.42 180)
  (unit 1)
  (body_style 1)
  (exclude_from_sim no)
  (in_bom yes)
  (on_board yes)
  (in_pos_files yes)
  (dnp no)
  (fields_autoplaced yes)
  (property "Reference" "#PWR09" (at 137.16 54.61 0) (hide yes) (show_name no) (do_not_autoplace no) (effects (font (size 1.27 1.27))))
  (property "Value" "+3.3V" (at 137.16 63.5 0) (show_name no) (do_not_autoplace no) (effects (font (size 1.27 1.27))))
  (property "Footprint" "" (at 137.16 58.42 0) (hide yes) (show_name no) (do_not_autoplace no) (effects (font (size 1.27 1.27))))
  (property "Datasheet" "" (at 137.16 58.42 0) (hide yes) (show_name no) (do_not_autoplace no) (effects (font (size 1.27 1.27))))
  (property "Description" "Power symbol creates a global label with name \"+3.3V\"" (at 137.16 58.42 0) (hide yes) (show_name no) (do_not_autoplace no) (effects (font (size 1.27 1.27))))
  (pin "1"))
 (symbol
  (lib_id "power:+3.3V")
  (at 121.92 95.25 180)
  (unit 1)
  (body_style 1)
  (exclude_from_sim no)
  (in_bom yes)
  (on_board yes)
  (in_pos_files yes)
  (dnp no)
  (property "Reference" "#PWR05" (at 121.92 91.44 0) (hide yes) (show_name no) (do_not_autoplace no) (effects (font (size 1.27 1.27))))
  (property "Value" "+3.3V" (at 121.92 100.33 90) (show_name no) (do_not_autoplace no) (effects (font (size 1.27 1.27))))
  (property "Footprint" "" (at 121.92 95.25 0) (hide yes) (show_name no) (do_not_autoplace no) (effects (font (size 1.27 1.27))))
  (property "Datasheet" "" (at 121.92 95.25 0) (hide yes) (show_name no) (do_not_autoplace no) (effects (font (size 1.27 1.27))))
  (property "Description" "Power symbol creates a global label with name \"+3.3V\"" (at 121.92 95.25 0) (hide yes) (show_name no) (do_not_autoplace no) (effects (font (size 1.27 1.27))))
  (pin "1"))
 (symbol
  (lib_id "power:GND")
  (at 85.09 111.76 180)
  (unit 1)
  (body_style 1)
  (exclude_from_sim no)
  (in_bom yes)
  (on_board yes)
  (in_pos_files yes)
  (dnp no)
  (property "Reference" "#PWR02" (at 85.09 105.41 0) (hide yes) (show_name no) (do_not_autoplace no) (effects (font (size 1.27 1.27))))
  (property "Value" "GND" (at 85.09 106.68 90) (show_name no) (do_not_autoplace no) (effects (font (size 1.27 1.27))))
  (property "Footprint" "" (at 85.09 111.76 0) (hide yes) (show_name no) (do_not_autoplace no) (effects (font (size 1.27 1.27))))
  (property "Datasheet" "" (at 85.09 111.76 0) (hide yes) (show_name no) (do_not_autoplace no) (effects (font (size 1.27 1.27))))
  (property "Description" "Power symbol creates a global label with name \"GND\" , ground" (at 85.09 111.76 0) (hide yes) (show_name no) (do_not_autoplace no) (effects (font (size 1.27 1.27))))
  (pin "1"))
 (symbol
  (lib_id "power:+3.3V")
  (at 147.32 118.11 180)
  (unit 1)
  (body_style 1)
  (exclude_from_sim no)
  (in_bom yes)
  (on_board yes)
  (in_pos_files yes)
  (dnp no)
  (property "Reference" "#PWR04" (at 147.32 114.3 0) (hide yes) (show_name no) (do_not_autoplace no) (effects (font (size 1.27 1.27))))
  (property "Value" "+3.3V" (at 147.32 124.206 90) (show_name no) (do_not_autoplace no) (effects (font (size 1.27 1.27))))
  (property "Footprint" "" (at 147.32 118.11 0) (hide yes) (show_name no) (do_not_autoplace no) (effects (font (size 1.27 1.27))))
  (property "Datasheet" "" (at 147.32 118.11 0) (hide yes) (show_name no) (do_not_autoplace no) (effects (font (size 1.27 1.27))))
  (property "Description" "Power symbol creates a global label with name \"+3.3V\"" (at 147.32 118.11 0) (hide yes) (show_name no) (do_not_autoplace no) (effects (font (size 1.27 1.27))))
  (pin "1"))
 (symbol
  (lib_id "power:GND")
  (at 129.54 58.42 0)
  (unit 1)
  (body_style 1)
  (exclude_from_sim no)
  (in_bom yes)
  (on_board yes)
  (in_pos_files yes)
  (dnp no)
  (fields_autoplaced yes)
  (property "Reference" "#PWR08" (at 129.54 64.77 0) (hide yes) (show_name no) (do_not_autoplace no) (effects (font (size 1.27 1.27))))
  (property "Value" "GND" (at 129.54 63.5 0) (show_name no) (do_not_autoplace no) (effects (font (size 1.27 1.27))))
  (property "Footprint" "" (at 129.54 58.42 0) (hide yes) (show_name no) (do_not_autoplace no) (effects (font (size 1.27 1.27))))
  (property "Datasheet" "" (at 129.54 58.42 0) (hide yes) (show_name no) (do_not_autoplace no) (effects (font (size 1.27 1.27))))
  (property "Description" "Power symbol creates a global label with name \"GND\" , ground" (at 129.54 58.42 0) (hide yes) (show_name no) (do_not_autoplace no) (effects (font (size 1.27 1.27))))
  (pin "1"))
 (symbol
  (lib_id "power:GND")
  (at 99.06 58.42 0)
  (unit 1)
  (body_style 1)
  (exclude_from_sim no)
  (in_bom yes)
  (on_board yes)
  (in_pos_files yes)
  (dnp no)
  (fields_autoplaced yes)
  (property "Reference" "#PWR06" (at 99.06 64.77 0) (hide yes) (show_name no) (do_not_autoplace no) (effects (font (size 1.27 1.27))))
  (property "Value" "GND" (at 99.06 63.5 0) (show_name no) (do_not_autoplace no) (effects (font (size 1.27 1.27))))
  (property "Footprint" "" (at 99.06 58.42 0) (hide yes) (show_name no) (do_not_autoplace no) (effects (font (size 1.27 1.27))))
  (property "Datasheet" "" (at 99.06 58.42 0) (hide yes) (show_name no) (do_not_autoplace no) (effects (font (size 1.27 1.27))))
  (property "Description" "Power symbol creates a global label with name \"GND\" , ground" (at 99.06 58.42 0) (hide yes) (show_name no) (do_not_autoplace no) (effects (font (size 1.27 1.27))))
  (pin "1"))
 (symbol
  (lib_id "power:GND")
  (at 119.38 48.26 0)
  (unit 1)
  (body_style 1)
  (exclude_from_sim no)
  (in_bom yes)
  (on_board yes)
  (in_pos_files yes)
  (dnp no)
  (fields_autoplaced yes)
  (property "Reference" "#PWR010" (at 119.38 54.61 0) (hide yes) (show_name no) (do_not_autoplace no) (effects (font (size 1.27 1.27))))
  (property "Value" "GND" (at 119.38 53.34 0) (show_name no) (do_not_autoplace no) (effects (font (size 1.27 1.27))))
  (property "Footprint" "" (at 119.38 48.26 0) (hide yes) (show_name no) (do_not_autoplace no) (effects (font (size 1.27 1.27))))
  (property "Datasheet" "" (at 119.38 48.26 0) (hide yes) (show_name no) (do_not_autoplace no) (effects (font (size 1.27 1.27))))
  (property "Description" "Power symbol creates a global label with name \"GND\" , ground" (at 119.38 48.26 0) (hide yes) (show_name no) (do_not_autoplace no) (effects (font (size 1.27 1.27))))
  (pin "1"))
 (symbol
  (lib_id "power:GND")
  (at 151.13 118.11 0)
  (unit 1)
  (body_style 1)
  (exclude_from_sim no)
  (in_bom yes)
  (on_board yes)
  (in_pos_files yes)
  (dnp no)
  (property "Reference" "#PWR01" (at 151.13 124.46 0) (hide yes) (show_name no) (do_not_autoplace no) (effects (font (size 1.27 1.27))))
  (property "Value" "GND" (at 151.13 123.19 90) (show_name no) (do_not_autoplace no) (effects (font (size 1.27 1.27))))
  (property "Footprint" "" (at 151.13 118.11 0) (hide yes) (show_name no) (do_not_autoplace no) (effects (font (size 1.27 1.27))))
  (property "Datasheet" "" (at 151.13 118.11 0) (hide yes) (show_name no) (do_not_autoplace no) (effects (font (size 1.27 1.27))))
  (property "Description" "Power symbol creates a global label with name \"GND\" , ground" (at 151.13 118.11 0) (hide yes) (show_name no) (do_not_autoplace no) (effects (font (size 1.27 1.27))))
  (pin "1"))
 (symbol
  (lib_id "Device:R_Network09")
  (at 111.76 90.17 180)
  (unit 1)
  (body_style 1)
  (exclude_from_sim no)
  (in_bom yes)
  (on_board yes)
  (in_pos_files yes)
  (dnp no)
  (property "Reference" "RN1" (at 99.314 90.17 0) (show_name no) (do_not_autoplace no) (effects (font (size 1.27 1.27)) (justify left)))
  (property "Value" "R-NIZ 4.7k" (at 118.11 94.996 0) (show_name no) (do_not_autoplace no) (effects (font (size 1.27 1.27)) (justify left)))
  (property "Footprint" "Resistor_THT:R_Array_SIP10" (at 97.155 90.17 90) (hide yes) (show_name no) (do_not_autoplace no) (effects (font (size 1.27 1.27))))
  (property "Datasheet" "http://www.vishay.com/docs/31509/csc.pdf" (at 111.76 90.17 0) (hide yes) (show_name no) (do_not_autoplace no) (effects (font (size 1.27 1.27))))
  (property "Description" "9 resistor network, star topology, bussed resistors, small symbol" (at 111.76 90.17 0) (hide yes) (show_name no) (do_not_autoplace no) (effects (font (size 1.27 1.27))))
  (pin "1")
  (pin "3")
  (pin "2")
  (pin "7")
  (pin "8")
  (pin "9")
  (pin "10")
  (pin "4")
  (pin "5")
  (pin "6"))
 (symbol
  (lib_id "power:+3.3V")
  (at 87.63 111.76 0)
  (unit 1)
  (body_style 1)
  (exclude_from_sim no)
  (in_bom yes)
  (on_board yes)
  (in_pos_files yes)
  (dnp no)
  (property "Reference" "#PWR03" (at 87.63 115.57 0) (hide yes) (show_name no) (do_not_autoplace no) (effects (font (size 1.27 1.27))))
  (property "Value" "+3.3V" (at 87.63 106.68 90) (show_name no) (do_not_autoplace no) (effects (font (size 1.27 1.27))))
  (property "Footprint" "" (at 87.63 111.76 0) (hide yes) (show_name no) (do_not_autoplace no) (effects (font (size 1.27 1.27))))
  (property "Datasheet" "" (at 87.63 111.76 0) (hide yes) (show_name no) (do_not_autoplace no) (effects (font (size 1.27 1.27))))
  (property "Description" "Power symbol creates a global label with name \"+3.3V\"" (at 87.63 111.76 0) (hide yes) (show_name no) (do_not_autoplace no) (effects (font (size 1.27 1.27))))
  (pin "1"))
 (sheet_instances
  (path ""
   (page "1")))
 (embedded_fonts no))
